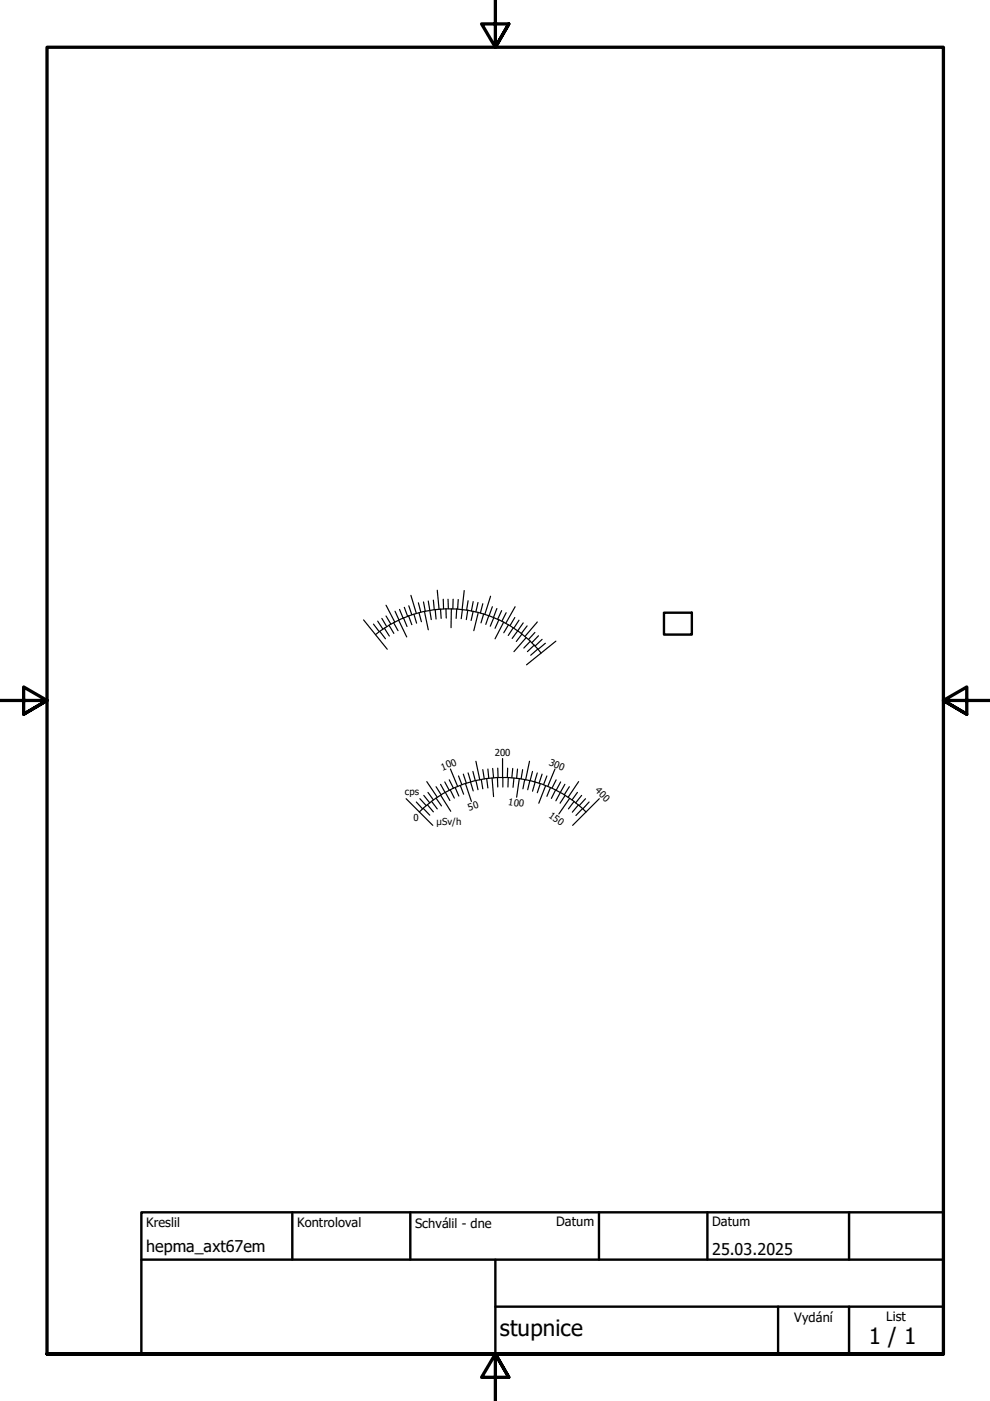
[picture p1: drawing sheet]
<svg xmlns="http://www.w3.org/2000/svg" width="210mm" height="297mm" viewBox="0 0 210 297" stroke-linecap="round" stroke-linejoin="round" font-family="sans-serif">
<path d="M140.8 129.9h5.9v4.6h-5.9z" fill="none" stroke="#000" stroke-width=".51"/>
<path d="M105 0v10l-2.9-4.9h5.8l-2.9 4.9 2.9-4.9M0 148.5h10l-5-2.8v5.7l5-2.9-5 2.9M210 148.5h-10l5-2.8v5.7l-5-2.9 5 2.9M10 287.1v-277.1h190v277.1h-190h190M107.9 292l-2.9-4.9 2.9 4.9h-5.8l2.9-4.9v9.9" fill="none" stroke="#000" stroke-width=".7"/>
<!-- layer: Nadpis (ISO) -->
<path d="M30 257h170v30.1h-170zM62 257v10.1M87 257v10.1M127 257v10.1M150 257v10.1M180 257v10.1M30 267.1h170M105 277h95M105 267.1v20M165 277v10.1M180 277v10.1" fill="none" stroke="#000" stroke-width=".51"/>
<g fill="none" stroke="#000" stroke-width=".25">
<path d="M77.1 131.4l5 6.3M79.2 132.3l1.2 1.6M79.6 134.6a25 25 0 0 1 35.1 3.9M80.1 131.7l1.1 1.6M80.5 133.8l1.2 1.6M81 131.1l1 1.7M81.5 133.1l1 1.8M81.9 130.6l1 1.7M81.9 128.3l1.8 3.6M82.5 132.6l1 1.7M83.4 132l1 1.7M83.8 129.6l.8 1.8"/>
<path d="M84.5 131.5l1.7 3.6M84.7 129.2l.8 1.8M85.5 131l.8 1.8M85.7 128.8l.7 1.9M86.6 130.5l.7 1.9M86.7 128.4l.6 2M87.1 126.2l1.2 3.8M87.8 130.2l.5 1.9M88.7 127.8l.5 2M88.8 129.9l.5 1.9M89.8 127.6l.4 2M90 129.6l.8 3.9"/>
<path d="M90.8 127.4l.6 4M91.9 127.2l.2 2.1M92.3 129.2l.2 2M92.7 125.1l.4 4M93.4 129.1l.1 2M94 127v2.1M94.6 129.1v1.9M95 127l.1 2M95.7 129.1l-.1 4M96.1 127l-.1 2.1M96.8 129.1l-.1 2M97.2 127.1l-.2 2"/>
<path d="M98 129.2l-.2 2M98.4 125.2l-.4 4M99.2 129.3l-.3 2.1M99.3 127.4l-.4 1.9M100.3 129.6l-.4 2M100.3 127.6l-.4 1.9M101.3 127.7l-.4 2M101.4 129.8l-.9 3.9M102.4 128l-.5 2M102.6 130.2l-.6 1.9M103.6 130.5l-.6 1.9M104 126.4l-1.2 3.8"/>
<path d="M104.4 128.6l-.7 1.9M104.7 130.9l-.8 1.9M105.3 129l-.7 1.9M105.8 131.4l-.8 1.8M106.4 129.5l-.9 1.7M106.8 131.9l-1.8 3.5M107.3 129.9l-.9 1.8M107.8 132.4l-1 1.8M108.8 133.1l-1 1.6M109.2 130.9l-1.1 1.7M109.2 128.6l-1.9 3.5M110 131.5l-1 1.6"/>
<path d="M110.7 134.4l-1.2 1.6M110.9 132.1l-2.3 3.3M111.6 135.2l-2.6 3M111.8 132.7l-1.2 1.6M112.5 135.9l-1.4 1.5M113.3 136.8l-1.5 1.4M113.4 134.1l-1.3 1.5M113.9 131.9l-2.6 3M114 137.6l-1.5 1.3M114.2 134.8l-1.4 1.5M114.9 135.6l-1.4 1.4M115.6 136.4l-1.5 1.3"/>
<path d="M117.9 135.9l-6.3 5.1M86.1 169.3l5.7 5.7M88.3 170l1.3 1.5M88.9 172.2a25 25 0 0 1 35.4 0M89 169.3l1.4 1.5M89.7 171.4l1.4 1.4M89.9 168.6l1.2 1.6M90.5 165.7l2.2 3.3M90.6 170.6l1.3 1.5M90.7 168l1.2 1.6M91.5 169.9l1.2 1.6M92.5 166.8l1 1.7"/>
<path d="M92.5 169.2l1.1 1.7M93.4 166.3l1 1.7M93.4 168.6l2.2 3.4M94.3 165.8l.9 1.8M94.4 168l1 1.7M95.2 165.3l.9 1.8M95.4 167.4l.9 1.8M95.5 163.1l1.5 3.6M96.5 167l.8 1.8M97.2 164.5l.7 1.9M97.6 166.5l.7 1.9M98.2 164.1l.7 1.9"/>
<path d="M98.7 166.1l1.2 3.8M99.3 163.9l.5 1.9M99.8 165.8l.5 1.9M100.3 163.6l.5 1.9M100.9 161.4l.8 3.9M100.9 165.5l.4 1.9M102 165.3l.4 1.9M102.4 163.2l.3 1.9M103.2 165.1l.2 2M103.4 163.1l.2 1.9M104.3 165l.3 3.9M104.5 162.9l.1 2"/>
<path d="M105.5 164.9v2M105.5 162.9l.1 1.9M106.6 160.8v4M106.6 164.8v2.1M107.6 162.9v1.9M107.8 164.9l-.1 2M108.7 162.9l-.2 2M109 165l-.2 1.9M109.7 163.1l-.2 1.9M110.1 165.1l-.6 3.9M110.8 163.2l-.3 1.9M111.3 165.3l-.4 1.9"/>
<path d="M112.3 161.4l-.9 3.9M112.3 165.5l-.4 1.9M112.9 163.6l-.5 1.9M113.5 165.8l-.6 2M113.9 163.9l-.6 1.9M114.6 166.2l-.7 1.9M114.9 164.1l-.6 1.9M115.7 166.5l-1.5 3.8M116 164.5l-.7 1.9M116.7 167l-.7 1.8M117.7 163.1l-1.6 3.6M117.8 167.5l-.9 1.8"/>
<path d="M117.9 165.3l-.9 1.8M118.9 165.8l-1 1.8M119.8 166.3l-1.9 3.5M119.8 168.6l-1.1 1.7M120.7 166.8l-1.1 1.7M120.8 169.3l-2.3 3.3M121.7 169.9l-1.2 1.6M122.4 168l-1.1 1.6M122.6 170.7l-1.3 1.5M122.7 165.7l-2.2 3.3M123.3 168.6l-1.3 1.6M123.5 171.4l-1.4 1.5"/>
<path d="M124.1 169.3l-1.3 1.5M124.9 170l-1.3 1.5M127.1 169.3l-5.7 5.7"/>
</g>
<g font-size="4.8">
<text x="106" y="283.3">stupnice</text>
<text x="184.2" y="285">1 / 1</text>
</g>
<g font-size="3.4">
<text x="31" y="265.4">hepma_axt67em</text>
<text x="151" y="266">25.03.2025</text>
</g>
<g font-size="2.7">
<text x="31" y="260.1">Kreslil</text>
<text x="63" y="260.1">Kontroloval</text>
<text x="88" y="260.3">Schválil - dne</text>
<text x="117.9" y="260">Datum</text>
<text x="151" y="260">Datum</text>
<text x="168.4" y="280.3">Vydání</text>
<text x="187.9" y="280">List</text>
</g>
<g font-size="2">
<text x="104.9" y="160.3">200</text>
<text x="93.9" y="163.4" transform="rotate(-22 93.9 163.4)">100</text>
<text x="116.3" y="162.2" transform="rotate(22 116.3 162.2)">300</text>
<text x="126" y="167.8" transform="rotate(44 126 167.8)">400</text>
<text x="85.9" y="168.5">cps</text>
<text x="99.5" y="171.9" transform="rotate(-19 99.5 171.9)">50</text>
<text x="107.7" y="170.7" transform="rotate(8 107.7 170.7)">100</text>
<text x="116.2" y="173.2" transform="rotate(35 116.2 173.2)">150</text>
<text x="87.7" y="174">0</text>
<text x="92.6" y="175">μSv/h</text>
</g>
</svg>
